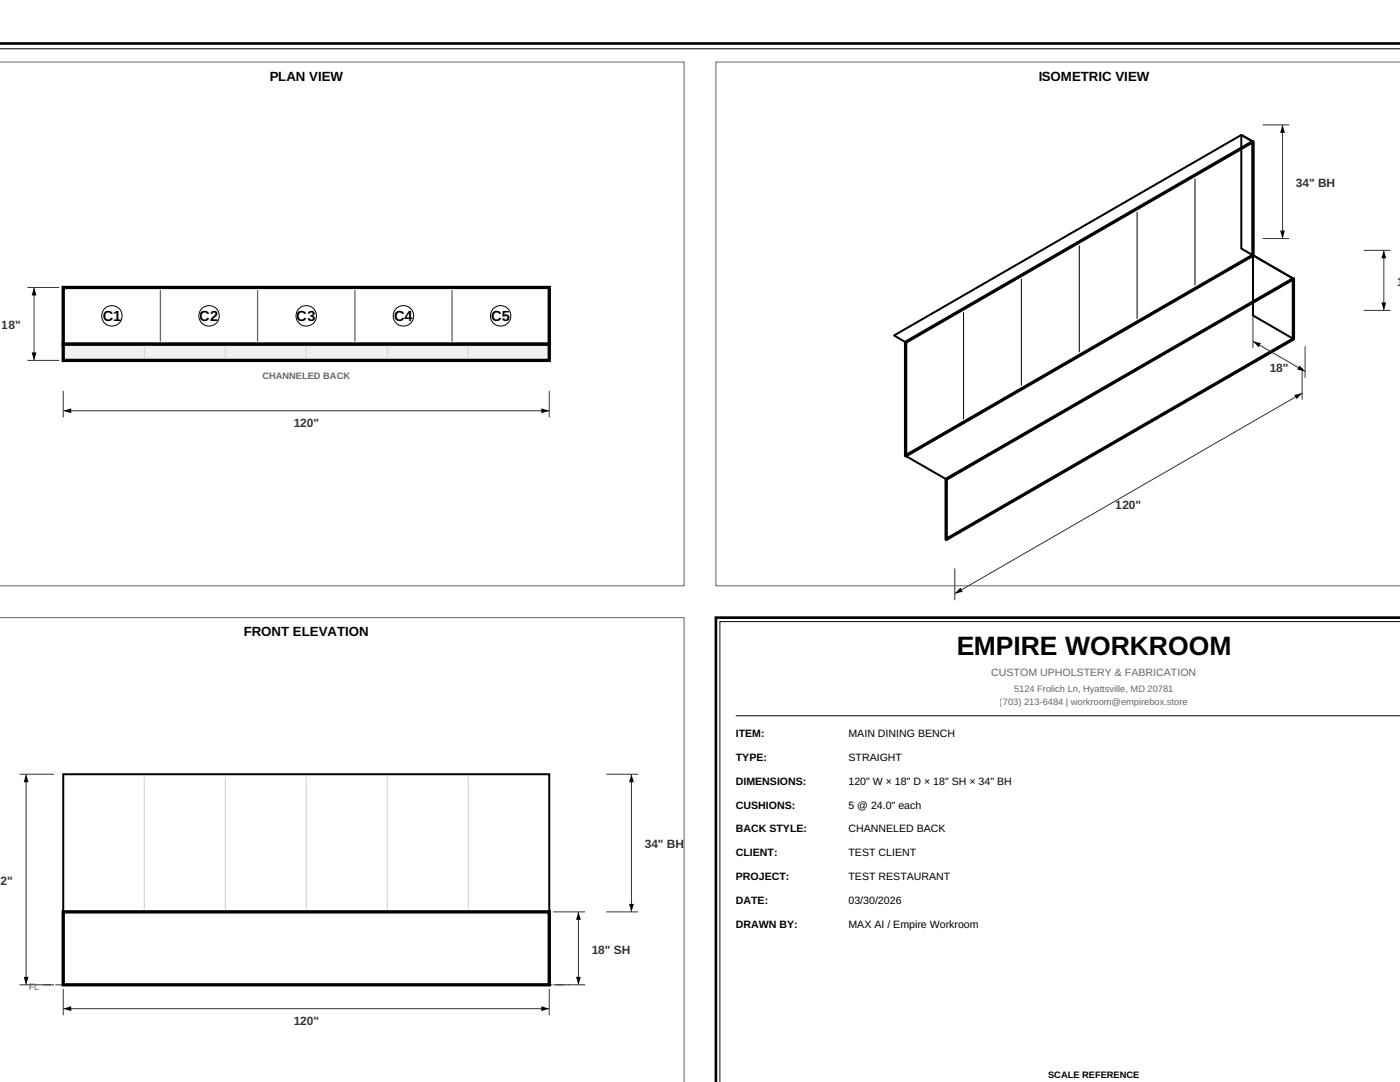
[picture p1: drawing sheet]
<svg xmlns="http://www.w3.org/2000/svg" width="279mm" height="216mm" viewBox="0 0 279 216" stroke-linecap="round" stroke-linejoin="round" font-family="sans-serif">
<path d="M-.1 8.7h279.5" fill="none" stroke="#000" stroke-width=".53"/>
<path d="M-.1 9.7h279.5" fill="none" stroke="#000" stroke-width=".2"/>
<path d="M-.1 12.4h136.6v104.5h-136.6" fill="none" stroke="#666" stroke-width=".2"/>
<path d="M12.6 57.4h97v11.3h-97z" fill="none" stroke="#000" stroke-width=".66" stroke-linecap="butt"/>
<path d="M12.6 68.7h97v3.2h-97z" fill="#f0f0f0" stroke="#000" stroke-width=".66" stroke-linecap="butt"/>
<path d="M28.8 69.2v2.2zM45 69.2v2.2zM61.1 69.2v2.2zM77.3 69.2v2.2zM93.5 69.2v2.2z" fill="#000" stroke="#ccc" stroke-width=".2"/>
<path d="M32 57.9v10.3zM51.4 57.9v10.3zM70.8 57.9v10.3zM90.2 57.9v10.3z" fill="#000" stroke="#666" stroke-width=".26"/>
<g fill="#fff" stroke="#000" stroke-width=".2">
<circle cx="22.3" cy="63" r="2.04"/>
<circle cx="41.7" cy="63" r="2.04"/>
<circle cx="61.1" cy="63" r="2.04"/>
<circle cx="80.5" cy="63" r="2.04"/>
<circle cx="99.9" cy="63" r="2.04"/>
</g>
<g fill="#000" stroke="#333" stroke-width=".2">
<path d="M252 24.9h5.3zM6.8 57.4v14.5zM5.5 57.4h6.3zM252 47.6h5.3zM256 24.9v22.7zM272.2 50h5.3zM5.5 71.9h6.3zM12.6 78v5.3zM109.6 78v5.3zM250.1 63.1v6.3zM259.9 73.4v6.4zM260.5 69.1v6.3z"/>
<path d="M250.1 68.1l10.4 6zM272.2 61.9h5.3zM276.2 50v11.9zM12.6 82h97zM190.6 113.4v6.4zM190.6 118.5l69.3-40.1zM3.9 154.5h6.9zM121 154.5h6.3zM5.2 154.5v42zM3.9 196.5h6.9zM12.6 197.3v5.3zM109.6 197.3v5.3z"/>
<path d="M110.4 196.5h6.4zM110.4 182h6.4zM115.4 182v14.5zM121 182h6.3zM126 154.5v27.5zM12.6 201.3h97z"/>
</g>
<g fill="#000">
<path d="M256 24.9l.4 1.6h-.9zM6.8 57.4l.5 1.5h-1zM255.5 46h.9l-.4 1.6zM276.2 50l.4 1.5h-.9zM6.3 70.3h1l-.5 1.6zM250.1 68.1l1.6 .4-.5 .8zM258.3 78.8l1.6-.4-1.2 1.3zM259.3 72.9l1.2 1.2-1.7-.4zM275.7 60.4h.9l-.4 1.5zM12.6 82l1.6-.5v.9zM108 81.5l1.6 .5-1.6 .4zM191.7 117.2l.5 .9-1.6 .4z"/>
<path d="M5.2 154.5l.5 1.6h-1zM126 154.5l.5 1.6h-1zM4.7 194.9h1l-.5 1.6zM115.4 182l.5 1.5h-.9zM115 194.9h.9l-.5 1.6zM125.5 180.4h1l-.5 1.6zM12.6 201.3l1.6-.5v.9zM108 200.8l1.6 .5-1.6 .4z"/>
</g>
<path d="M142.9 12.4v104.5h136.5M142.9 12.4h.1M142.9 12.4h136.5M-.1 123.2h136.6v92.7" fill="none" stroke="#666" stroke-width=".2"/>
<path d="M180.7 68.3l69.4-40v22.6l-69.4 40.1zM188.8 95.6l69.3-40v12l-69.3 40zM12.6 182h97v14.5h-97z" fill="none" stroke="#000" stroke-width=".66" stroke-linecap="butt"/>
<path d="M247.7 26.9l2.4 1.4v22.6l-2.4-1.3zM250.1 50.9l8 4.7v12l-8-4.7zM178.4 66.9l69.3-40 2.4 1.4-69.4 40zM180.7 91l69.4-40.1 8 4.7-69.3 40zM12.6 154.5h97v27.5h-97z" fill="none" stroke="#000" stroke-width=".4"/>
<path d="M180.7 91l69.4-40.1z" fill="#000" stroke="#000" stroke-width=".26"/>
<path d="M238.5 35.6v21.3zM203.8 55.6v21.3zM215.4 48.9v21.4zM226.9 42.3v21.3zM192.3 62.3v21.3zM146.8 142.8h132.6z" fill="#000" stroke="#000" stroke-width=".2"/>
<path d="M8.7 196.5h104.9z" fill="#000" stroke="#666" stroke-width=".26" stroke-dasharray="1.6 .8" stroke-linecap="butt"/>
<path d="M28.8 155v26.4zM45 155v26.4zM61.1 155v26.4zM77.3 155v26.4zM93.5 155v26.4z" fill="#000" stroke="#ccc" stroke-width=".2"/>
<path d="M12.6 182h97z" fill="#000" stroke="#000" stroke-width=".4"/>
<path d="M279.4 123.2h-136.5v92.7" fill="none" stroke="#000" stroke-width=".53"/>
<path d="M279.4 124h-135.7v91.9" fill="none" stroke="#000" stroke-width=".2"/>
<text font-size="5.3" x="190.8" y="130.7">EMPIRE WORKROOM</text>
<g font-size="2.9">
<text x="20.5" y="64">C1</text>
<text x="39.9" y="64">C2</text>
<text x="59.3" y="64">C3</text>
<text x="78.7" y="64">C4</text>
<text x="98" y="64">C5</text>
</g>
<g font-size="2.6">
<text x="53.8" y="16.1">PLAN VIEW</text>
<text x="207.2" y="16.1">ISOMETRIC VIEW</text>
<text x="48.6" y="126.9">FRONT ELEVATION</text>
</g>
<g font-size="2.4" fill="#333">
<text x="258.6" y="37.3">34&quot; BH</text>
<text x="278.8" y="57">1</text>
<text x=".4" y="65.7">18&quot;</text>
<text x="253.4" y="74.3">18&quot;</text>
<text x="58.6" y="85.1">120&quot;</text>
<text x="222.7" y="101.6">120&quot;</text>
<text x="128.7" y="169.3">34&quot; BH</text>
<text x=".1" y="176.6">2&quot;</text>
<text x="118.1" y="190.3">18&quot; SH</text>
<text x="58.6" y="204.4">120&quot;</text>
</g>
<text font-size="2.1" fill="#666" x="197.8" y="134.9">CUSTOM UPHOLSTERY &amp; FABRICATION</text>
<g font-size="2.1">
<text x="146.8" y="147.1">ITEM:</text>
<text x="169.3" y="147.1">MAIN DINING BENCH</text>
<text x="146.8" y="151.8">TYPE:</text>
<text x="169.3" y="151.8">STRAIGHT</text>
<text x="146.8" y="156.6">DIMENSIONS:</text>
<text x="146.8" y="161.3">CUSHIONS:</text>
<text x="169.3" y="156.6">120&quot; W × 18&quot; D × 18&quot; SH × 34&quot; BH</text>
<text x="169.3" y="161.3">5 @ 24.0&quot; each</text>
<text x="146.8" y="166.1">BACK STYLE:</text>
<text x="169.3" y="166.1">CHANNELED BACK</text>
<text x="146.8" y="170.9">CLIENT:</text>
<text x="169.3" y="170.9">TEST CLIENT</text>
<text x="146.8" y="175.6">PROJECT:</text>
<text x="169.3" y="175.6">TEST RESTAURANT</text>
<text x="146.8" y="180.4">DATE:</text>
<text x="146.8" y="185.2">DRAWN BY:</text>
<text x="169.3" y="180.4">03/30/2026</text>
<text x="169.3" y="185.2">MAX AI / Empire Workroom</text>
</g>
<g font-size="1.9" fill="#666">
<text x="52.4" y="75.6">CHANNELED BACK</text>
<text x="199.5" y="140.7">(703) 213-6484 | workroom@empirebox.store</text>
<text x="202.4" y="138.1">5124 Frolich Ln, Hyattsville, MD 20781</text>
<text x="5.7" y="197.6">FL</text>
</g>
<text font-size="1.9" x="209.2" y="215.1">SCALE REFERENCE</text>
</svg>
